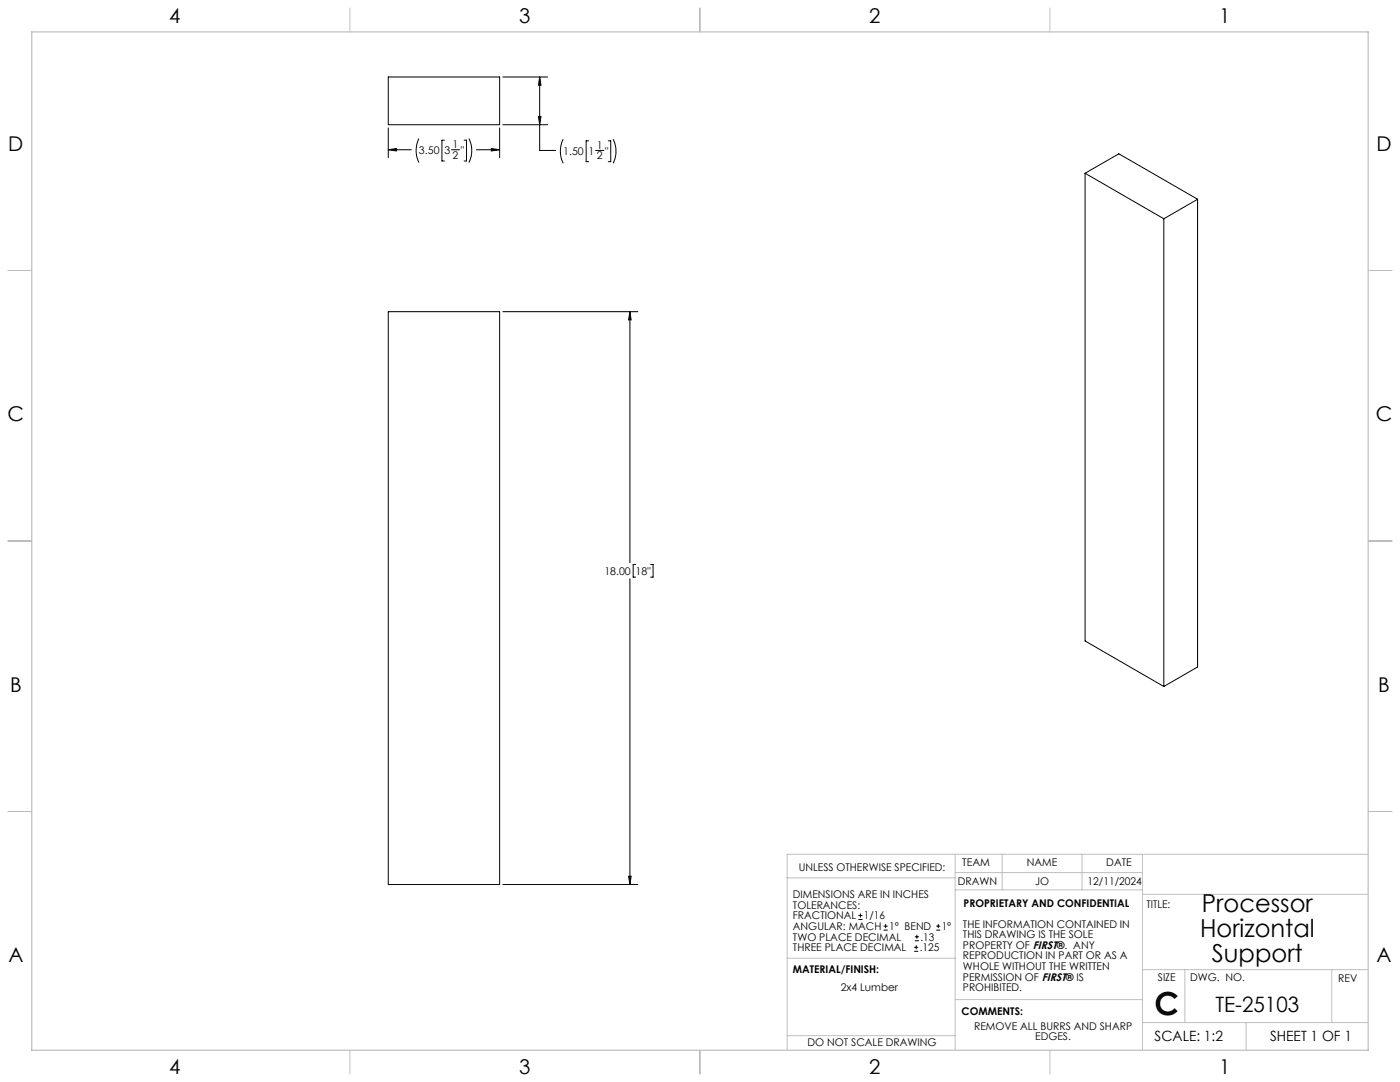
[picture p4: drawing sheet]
<svg xmlns="http://www.w3.org/2000/svg" width="559mm" height="432mm" viewBox="0 0 559 432" stroke-linecap="round" stroke-linejoin="round" font-family="sans-serif">
<g fill="none" stroke="#c0c0c0" stroke-width=".4">
<path d="M139.7 3.2v9.5M279.4 3.2v9.5M419.1 3.2v9.5M3.1 107.9h9.6M546.1 107.9h9.5M3.1 215.9h9.6M546.1 215.9h9.5M3.1 323.8h9.6M546.1 323.8h9.5M314.2 350.3h67M381.2 340.9v78.2M381.2 355.1h74.8"/>
<path d="M381.2 348.2h74.8M400 340.9v14.2M431.9 340.9v14.2M456 340.9v78.2M456 356.9h90.1M546.1 340.9h-231.9v78.2M314.2 382.4h67.2M381.2 398.9h74.8M456 387h90.1M472.9 387v21.1M531.6 387v21.1M139.7 419.1v9.6"/>
<path d="M279.4 419.1v9.6M314.2 413.3h67M419.1 419.1v9.6M456 408.1h90.1M497.4 408.1v11"/>
</g>
<path d="M12.7 12.7h533.4v406.4h-533.4z" fill="none" stroke="#c0c0c0" stroke-width=".5"/>
<g fill="none" stroke="#000" stroke-width=".4">
<path d="M155 30.7h44.4v19.1h-44.4zM200.7 30.7h17.9M215.4 30.7v29.3h6.4M215.4 30.7l.5 3.3h-1zM155 51v11.9M155 59.8h9.2M155 59.8l3.3-.5v1zM167.2 55.3a10.7 10.7 0 0 0 0 9.6M177.4 56h-1v8.2h1M180.2 59.8h3.2M185.2 56h1v8.2h-1M187.1 55.3a10.7 10.7 0 0 1 0 9.6"/>
<path d="M190.2 59.8h9.2M196.1 59.3l3.3 .5-3.3 .5zM199.4 51v11.9M200.7 49.8h17.9M214.9 46.5h1l-.5 3.3zM224.8 55.6a10.7 10.7 0 0 0 0 9.6M234.9 56.2h-.9v8.3h.9M242.8 56.2h1v8.3h-1M244.7 55.6a10.7 10.7 0 0 1 0 9.6M237.7 60h3.3M433.1 69.1v186.7l31.4 18.2M433.1 69.1l31.4 18.2"/>
<path d="M433.1 69.1l13.5-7.7 31.4 18.1M478 79.5l-13.5 7.8M478 79.5v186.7l-13.5 7.8M464.5 87.3v186.7M155 124.4h44.4v228.6h-44.4zM200.7 124.4h53.9M251.4 124.4v100.2M251.4 124.4l.5 3.3h-1zM251.4 231v122M253.7 225.3h-1v5h1M259.7 225.3h1v5h-1M200.7 353h53.9"/>
<path d="M250.9 349.7h1l-.5 3.3zM342.6 367h1.6M342.6 365.4h1.6M343.4 364.6v1.5M352.7 371.2h1.6M352.7 369.6h1.6M353.5 368.8v1.6M364.9 379.7h1.6M364.9 378.1h1.6M365.2 375.4h1.6M365.2 373.8h1.6M365.7 377.3v1.5"/>
<path d="M366 373v1.6M373.7 371.2h1.6M373.7 369.6h1.6M374.5 368.8v1.6"/>
</g>
<path d="M251.4 124.4l.5 3.3h-1zM250.9 349.7h1l-.5 3.3zM155 59.8l3.3-.5v1zM196.1 59.3l3.3 .5-3.3 .5zM214.9 46.5h1l-.5 3.3zM215.4 30.7l.5 3.3h-1z" fill="#000"/>
<text font-size="12.7" x="460.9" y="405.2">C</text>
<g font-size="9.9">
<text x="479.7" y="364.1">Processor</text>
<text x="479" y="373.9">Horizontal</text>
<text x="483.7" y="383.8">Support</text>
</g>
<text font-size="8.5" x="485.1" y="404">TE-25103</text>
<g font-size="8.1">
<text x="67.6" y="9.3">4</text>
<text x="207.3" y="9.3">3</text>
<text x="347" y="9.3">2</text>
<text x="486.7" y="9.3">1</text>
<text x="3.3" y="60.1">D</text>
<text x="549.4" y="60.1">D</text>
<text x="3" y="168">C</text>
<text x="549.1" y="168">C</text>
<text x="4" y="276">B</text>
<text x="550.1" y="276">B</text>
<text x="3.3" y="383.9">A</text>
<text x="549.4" y="383.9">A</text>
<text x="67.6" y="428.4">4</text>
<text x="207.3" y="428.4">3</text>
<text x="347" y="428.4">2</text>
<text x="486.7" y="428.4">1</text>
</g>
<g font-size="5.6">
<text x="460.9" y="415.2">SCALE: 1:2</text>
<text x="507" y="415.2">SHEET 1 OF 1</text>
</g>
<g font-size="4.2">
<text x="180.7" y="59.1">1</text>
<text x="238.2" y="59.4">1</text>
<text x="167.2" y="61.4">3.50</text>
<text x="177.4" y="61.4">3</text>
<text x="180.7" y="63.3">2</text>
<text x="183.9" y="61.4">&quot;</text>
<text x="224.8" y="61.7">1.50</text>
<text x="235" y="61.7">1</text>
<text x="238.2" y="63.6">2</text>
<text x="241.5" y="61.7">&quot;</text>
<text x="241.2" y="229.4">18.00</text>
<text x="253.7" y="229.4">18&quot;</text>
<text x="318.8" y="347.7">UNLESS OTHERWISE SPECIFIED:</text>
<text x="384.1" y="345.5">TEAM</text>
<text x="409.9" y="345.7">NAME</text>
<text x="441.6" y="345.7">DATE</text>
<text x="382.3" y="353.3">DRAWN</text>
<text x="413.2" y="353.3">JO</text>
<text x="434.1" y="353.3">12/11/2024</text>
<text x="316.5" y="358.5">DIMENSIONS ARE IN INCHES</text>
<text x="316.5" y="362.7">TOLERANCES:</text>
<text x="384.6" y="361.9">PROPRIETARY AND CONFIDENTIAL</text>
<text x="457.6" y="362.3">TITLE:</text>
<text x="316.5" y="371.2">ANGULAR: MACH</text>
<text x="316.5" y="366.9">FRACTIONAL</text>
<text x="344.8" y="366.9">1/16</text>
<text x="354.9" y="371.2">1° BEND</text>
<text x="375.9" y="371.2">1°</text>
<text x="384.4" y="370.2">THE INFORMATION CONTAINED IN</text>
<text x="316.5" y="375.4">TWO PLACE DECIMAL</text>
<text x="367.4" y="375.4">.13</text>
<text x="384.4" y="374.4">THIS DRAWING IS THE SOLE</text>
<text x="316.5" y="379.6">THREE PLACE DECIMAL</text>
<text x="367.1" y="379.6">.125</text>
<text x="384.4" y="378.6">PROPERTY OF FIRST®. ANY</text>
<text x="384.4" y="382.9">REPRODUCTION IN PART OR AS A</text>
<text x="316.5" y="388.4">MATERIAL/FINISH:</text>
<text x="384.4" y="387.1">WHOLE WITHOUT THE WRITTEN</text>
<text x="335.5" y="395.6">2x4 Lumber</text>
<text x="384.4" y="391.3">PERMISSION OF FIRST® IS</text>
<text x="384.4" y="395.6">PROHIBITED.</text>
<text x="462.2" y="391.3">SIZE</text>
<text x="475.1" y="391.3">DWG. NO.</text>
<text x="534.1" y="391.8">REV</text>
<text x="383.8" y="405.1">COMMENTS:</text>
<text x="388.8" y="410.9">REMOVE ALL BURRS AND SHARP</text>
<text x="322.3" y="417.6">DO NOT SCALE DRAWING</text>
<text x="413.2" y="415.2">EDGES.</text>
</g>
</svg>
